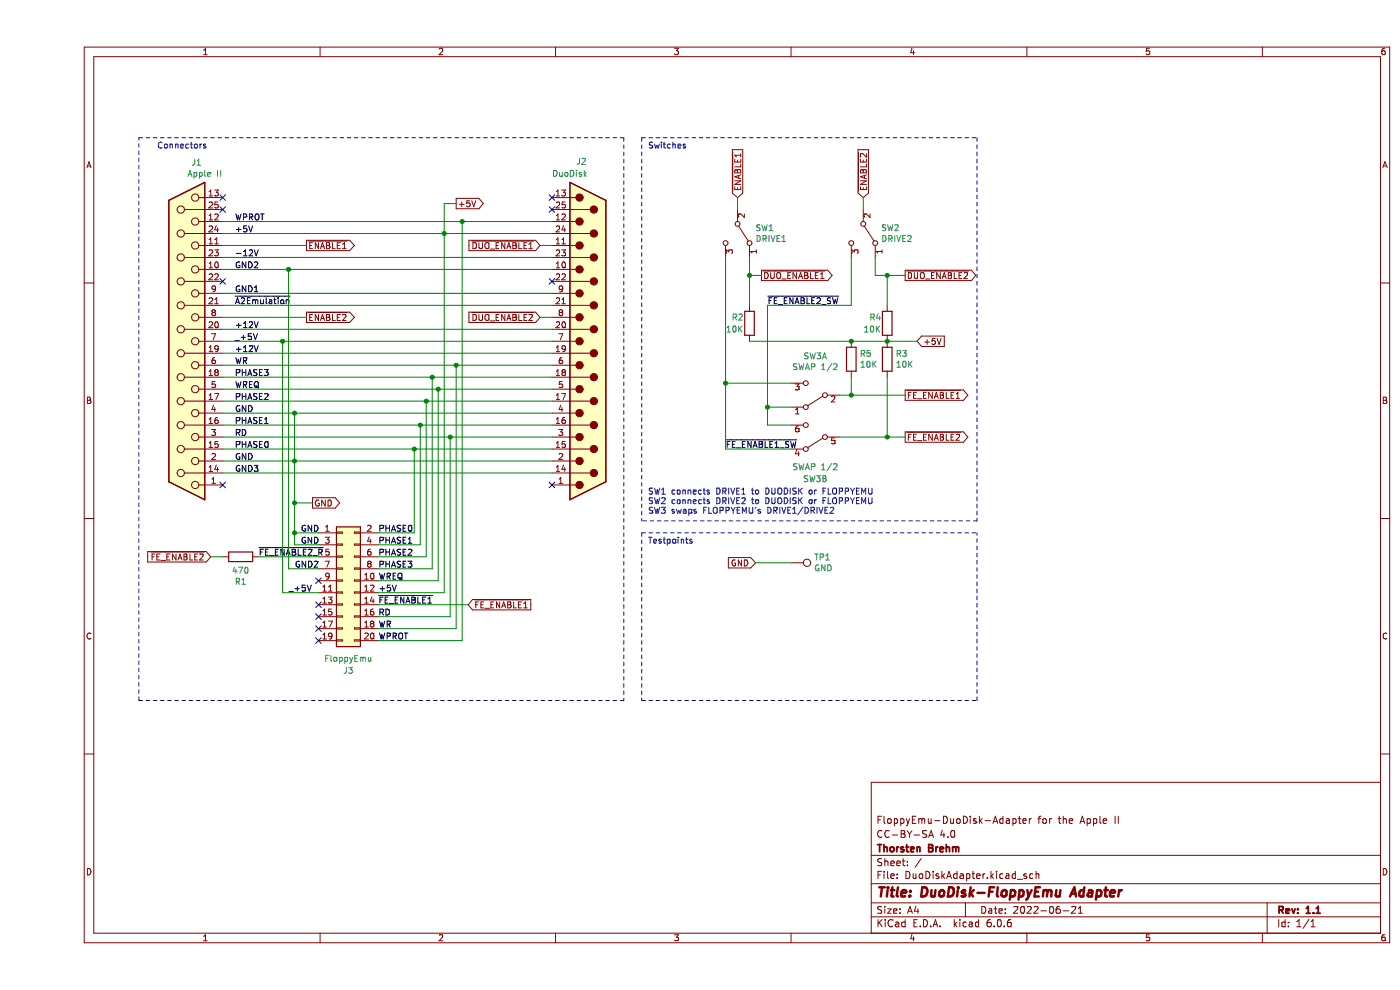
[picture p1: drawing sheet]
EESchema Schematic File Version 4
EELAYER 30 0
EELAYER END
$Descr A4 11693 8268
encoding utf-8
Sheet 1 1
Title "DuoDisk-FloppyEmu Adapter"
Date "2022-06-21"
Rev "1.1"
Comp "Thorsten Brehm"
Comment1 "CC-BY-SA 4.0"
Comment2 "FloppyEmu-DuoDisk-Adapter for the Apple II"
Comment3 ""
Comment4 ""
$EndDescr
$Comp
L Connector:DB25_Female J1
U 1 1
P 1250 2850
F 0 "J1" H 1168 1358 50  0000 C CNN
F 1 "Apple II" H 1100 1450 50  0000 C CNN
F 2 "Connectors_DSUB:DSUB-25_Female_EdgeMount_Pitch2.77mm" H 1250 2850 50  0001 C CNN
F 3 " ~" H 1250 2850 50  0001 C CNN
	1    1250 2850
	-1   0    0    1   
$EndComp
$Comp
L Connector:DB25_Male J2
U 1 1
P 4600 2850
F 0 "J2" H 4500 4350 50  0000 L CNN
F 1 "DuoDisk" H 4300 4250 50  0000 L CNN
F 2 "Connectors_DSUB:DSUB-25_Male_EdgeMount_Pitch2.77mm" H 4600 2850 50  0001 C CNN
F 3 " ~" H 4600 2850 50  0001 C CNN
	1    4600 2850
	1    0    0    -1  
$EndComp
NoConn ~ 1550 4050
NoConn ~ 4300 4050
NoConn ~ 4300 1650
NoConn ~ 1550 1650
NoConn ~ 1550 2350
NoConn ~ 1550 1750
NoConn ~ 4300 1750
NoConn ~ 4300 2350
Text Label 1650 1850 0    50   ~ 0
WPROT
Text Label 1650 1950 0    50   ~ 0
+5V
Text Label 1650 2150 0    50   ~ 0
-12V
Text Label 1650 2250 0    50   ~ 0
GND2
Text Label 1650 2450 0    50   ~ 0
GND1
Text Label 1650 2750 0    50   ~ 0
+12V
Text Label 1650 2850 0    50   ~ 0
_+5V
Text Label 1650 2950 0    50   ~ 0
+12V
Text Label 1650 3050 0    50   ~ 0
WR
Text Label 1650 3150 0    50   ~ 0
PHASE3
Text Label 1650 3250 0    50   ~ 0
WREQ
Text Label 1650 3350 0    50   ~ 0
PHASE2
Text Label 1650 3450 0    50   ~ 0
GND
Text Label 1650 3550 0    50   ~ 0
PHASE1
Text Label 1650 3650 0    50   ~ 0
RD
Text Label 1650 3750 0    50   ~ 0
PHASE0
Text Label 1650 3850 0    50   ~ 0
GND
$Comp
L Connector_Generic:Conn_02x10_Odd_Even J3
U 1 1
P 2550 4850
F 0 "J3" H 2600 4100 50  0000 C CNN
F 1 "FloppyEmu" H 2600 4200 50  0000 C CNN
F 2 "ThorstensFootprints:Header_2x10_Shrouded_100mil" H 2550 4850 50  0001 C CNN
F 3 "~" H 2550 4850 50  0001 C CNN
	1    2550 4850
	1    0    0    -1  
$EndComp
Wire Wire Line
	2350 4550 2150 4550
Wire Wire Line
	2150 4550 2150 4450
Wire Wire Line
	2350 4750 2100 4750
Wire Wire Line
	2100 4750 2100 2250
NoConn ~ 2350 4850
NoConn ~ 2350 5050
NoConn ~ 2350 5150
NoConn ~ 2350 5250
NoConn ~ 2350 5350
Wire Wire Line
	2850 4450 3150 4450
Wire Wire Line
	3150 4450 3150 3750
Wire Wire Line
	2850 4550 3200 4550
Wire Wire Line
	3200 4550 3200 3550
Wire Wire Line
	2850 4650 3250 4650
Wire Wire Line
	3250 4650 3250 3350
Wire Wire Line
	2850 4750 3300 4750
Wire Wire Line
	2850 4850 3350 4850
Wire Wire Line
	3350 4850 3350 3250
Wire Wire Line
	2850 4950 3400 4950
Wire Wire Line
	3400 4950 3400 1950
Connection ~ 3400 1950
Wire Wire Line
	1550 2650 2250 2650
Wire Wire Line
	1550 2050 2250 2050
Wire Wire Line
	2850 5150 3450 5150
Wire Wire Line
	3450 5150 3450 3650
Wire Wire Line
	2850 5250 3500 5250
Wire Wire Line
	3500 5250 3500 3050
Wire Wire Line
	2850 5350 3550 5350
Wire Wire Line
	3550 5350 3550 1850
$Comp
L Device:R R1
U 1 1
P 1700 4650
F 0 "R1" V 1907 4650 50  0000 C CNN
F 1 "470" V 1816 4650 50  0000 C CNN
F 2 "Resistors_THT:R_Axial_DIN0207_L6.3mm_D2.5mm_P10.16mm_Horizontal" V 1630 4650 50  0001 C CNN
F 3 "~" H 1700 4650 50  0001 C CNN
	1    1700 4650
	0    1    1    0   
$EndComp
$Comp
L Switch:SW_SPDT SW1
U 1 1
P 5850 1950
F 0 "SW1" V 5804 2098 50  0000 L CNN
F 1 "DRIVE1" V 5895 2098 50  0000 L CNN
F 2 "ThorstensFootprints:KNX-1" H 5850 1950 50  0001 C CNN
F 3 "~" H 5850 1950 50  0001 C CNN
	1    5850 1950
	0    1    1    0   
$EndComp
$Comp
L Switch:SW_SPDT SW2
U 1 1
P 6900 1950
F 0 "SW2" V 6854 2098 50  0000 L CNN
F 1 "DRIVE2" V 6945 2098 50  0000 L CNN
F 2 "ThorstensFootprints:KNX-1" H 6900 1950 50  0001 C CNN
F 3 "~" H 6900 1950 50  0001 C CNN
	1    6900 1950
	0    1    1    0   
$EndComp
$Comp
L Device:R R2
U 1 1
P 5950 2700
F 0 "R2" H 6100 2650 50  0000 R CNN
F 1 "10K" H 6150 2750 50  0000 R CNN
F 2 "Resistors_THT:R_Axial_DIN0207_L6.3mm_D2.5mm_P10.16mm_Horizontal" V 5880 2700 50  0001 C CNN
F 3 "~" H 5950 2700 50  0001 C CNN
	1    5950 2700
	-1   0    0    1   
$EndComp
$Comp
L Device:R R3
U 1 1
P 7100 3000
F 0 "R3" H 7170 3046 50  0000 L CNN
F 1 "10K" H 7170 2955 50  0000 L CNN
F 2 "Resistors_THT:R_Axial_DIN0207_L6.3mm_D2.5mm_P10.16mm_Horizontal" V 7030 3000 50  0001 C CNN
F 3 "~" H 7100 3000 50  0001 C CNN
	1    7100 3000
	1    0    0    -1  
$EndComp
$Comp
L Device:R R4
U 1 1
P 7100 2700
F 0 "R4" H 6950 2750 50  0000 L CNN
F 1 "10K" H 6900 2650 50  0000 L CNN
F 2 "Resistors_THT:R_Axial_DIN0207_L6.3mm_D2.5mm_P10.16mm_Horizontal" V 7030 2700 50  0001 C CNN
F 3 "~" H 7100 2700 50  0001 C CNN
	1    7100 2700
	1    0    0    -1  
$EndComp
$Comp
L Device:R R5
U 1 1
P 6800 3000
F 0 "R5" H 6870 3046 50  0000 L CNN
F 1 "10K" H 6870 2955 50  0000 L CNN
F 2 "Resistors_THT:R_Axial_DIN0207_L6.3mm_D2.5mm_P10.16mm_Horizontal" V 6730 3000 50  0001 C CNN
F 3 "~" H 6800 3000 50  0001 C CNN
	1    6800 3000
	1    0    0    -1  
$EndComp
Text GLabel 2250 2050 2    50   Output ~ 0
~ENABLE1
Text GLabel 4200 2050 0    50   Input ~ 0
~DUO_ENABLE1
Wire Wire Line
	4300 2050 4200 2050
Text GLabel 2250 2650 2    50   Output ~ 0
~ENABLE2
Text GLabel 4200 2650 0    50   Input ~ 0
~DUO_ENABLE2
Wire Wire Line
	4200 2650 4300 2650
Text GLabel 1450 4650 0    50   Input ~ 0
~FE_ENABLE2
Text GLabel 3600 5050 2    50   Input ~ 0
~FE_ENABLE1
Wire Wire Line
	2850 5050 3600 5050
Text GLabel 3500 1700 2    50   Output ~ 0
+5V
Wire Wire Line
	3400 1700 3500 1700
Text GLabel 5850 1650 1    50   Input ~ 0
~ENABLE1
Text GLabel 6900 1650 1    50   Input ~ 0
~ENABLE2
Wire Wire Line
	5850 1750 5850 1650
Wire Wire Line
	6900 1650 6900 1750
Text GLabel 7350 2850 2    50   Input ~ 0
+5V
Connection ~ 6800 2850
Wire Wire Line
	7000 2150 7000 2300
Text GLabel 6050 2300 2    50   Output ~ 0
~DUO_ENABLE1
Text GLabel 7250 2300 2    50   Output ~ 0
~DUO_ENABLE2
Text GLabel 7250 3300 2    50   Output ~ 0
~FE_ENABLE1
Text GLabel 7250 3650 2    50   Output ~ 0
~FE_ENABLE2
$Comp
L Switch:SW_DPDT_x2 SW3
U 1 1
P 6500 3300
F 0 "SW3" H 6500 2975 50  0000 C CNN
F 1 "SWAP 1/2" H 6500 3066 50  0000 C CNN
F 2 "ThorstensFootprints:KNX-2" H 6500 3300 50  0001 C CNN
F 3 "~" H 6500 3300 50  0001 C CNN
	1    6500 3300
	-1   0    0    1   
$EndComp
$Comp
L Switch:SW_DPDT_x2 SW3
U 2 1
P 6500 3650
F 0 "SW3" H 6500 4000 50  0000 C CNN
F 1 "SWAP 1/2" H 6500 3900 50  0000 C CNN
F 2 "ThorstensFootprints:KNX-2" H 6500 3650 50  0001 C CNN
F 3 "~" H 6500 3650 50  0001 C CNN
	2    6500 3650
	-1   0    0    1   
$EndComp
Wire Wire Line
	6700 3300 6800 3300
Wire Wire Line
	7250 3650 7100 3650
Wire Wire Line
	6300 3200 5750 3200
Wire Wire Line
	6300 3400 6100 3400
Wire Wire Line
	5750 3200 5750 3750
Wire Wire Line
	5750 3750 6300 3750
Wire Notes Line
	7850 4350 5050 4350
Wire Notes Line
	5050 1150 7850 1150
Wire Notes Line
	4900 1150 4900 5850
Wire Notes Line
	850  5850 850  1150
Text Notes 5100 1250 0    50   ~ 0
Switches
Text Notes 1000 1250 0    50   ~ 0
Connectors
Text Label 2850 4450 0    50   ~ 0
PHASE0
Text Label 2850 4550 0    50   ~ 0
PHASE1
Text Label 2850 4650 0    50   ~ 0
PHASE2
Text Label 2850 4750 0    50   ~ 0
PHASE3
Text Label 2850 4850 0    50   ~ 0
WREQ
Text Label 2850 4950 0    50   ~ 0
+5V
Text Label 2850 5050 0    50   ~ 0
~FE_ENABLE1
Text Label 2850 5150 0    50   ~ 0
RD
Text Label 2850 5250 0    50   ~ 0
WR
Text Label 2850 5350 0    50   ~ 0
WPROT
Text Label 2200 4450 0    50   ~ 0
GND
Text Label 2200 4550 0    50   ~ 0
GND
Text Label 2150 4750 0    50   ~ 0
GND2
Text Notes 5100 4300 0    50   ~ 0
SW1 connects DRIVE1 to DUODISK or FLOPPYEMU\nSW2 connects DRIVE2 to DUODISK or FLOPPYEMU\nSW3 swaps FLOPPYEMU's DRIVE1/DRIVE2
Wire Notes Line
	5050 1150 5050 4350
Wire Notes Line
	7850 1150 7850 4350
Wire Wire Line
	6800 2850 7100 2850
Wire Wire Line
	6800 3150 6800 3300
Connection ~ 6800 3300
Wire Wire Line
	6800 3300 7250 3300
Connection ~ 7100 2850
Wire Wire Line
	7100 2850 7350 2850
Wire Wire Line
	7100 3150 7100 3650
Connection ~ 7100 3650
Wire Wire Line
	7100 3650 6700 3650
Wire Wire Line
	5950 2150 5950 2300
Wire Wire Line
	6800 2150 6800 2550
Wire Wire Line
	7100 2550 7100 2300
Wire Wire Line
	7000 2300 7100 2300
Connection ~ 7100 2300
Wire Wire Line
	7100 2300 7250 2300
Wire Wire Line
	6800 2550 6100 2550
Wire Wire Line
	6100 2550 6100 3400
Wire Wire Line
	6050 2300 5950 2300
Wire Wire Line
	5950 2850 6800 2850
Wire Wire Line
	5950 2550 5950 2300
Connection ~ 5950 2300
Wire Wire Line
	5750 2150 5750 3200
Connection ~ 5750 3200
Wire Wire Line
	6100 3550 6100 3400
Wire Wire Line
	6100 3550 6300 3550
Connection ~ 6100 3400
Text Label 5750 3750 0    50   ~ 0
~FE_ENABLE1_SW
Text Label 6100 2550 0    50   ~ 0
~FE_ENABLE2_SW
Text Label 1850 4650 0    50   ~ 0
~FE_ENABLE2_R
Wire Wire Line
	1550 4650 1450 4650
Connection ~ 2150 4450
Wire Wire Line
	2150 4450 2150 4200
Wire Wire Line
	2150 4450 2350 4450
Connection ~ 2150 3850
Wire Wire Line
	2150 3850 2150 3450
Text Label 1650 3950 0    50   ~ 0
GND3
Text Label 1650 2550 0    50   ~ 0
~A2Emulation
Connection ~ 2150 4200
Wire Wire Line
	2150 4200 2150 3850
Text GLabel 2300 4200 2    50   Output ~ 0
GND
Wire Wire Line
	2150 4200 2300 4200
Text GLabel 6000 4700 0    50   Input ~ 0
GND
$Comp
L Connector:TestPoint TP1
U 1 1
P 6300 4700
F 0 "TP1" V 6254 4888 50  0000 L CNN
F 1 "GND" V 6345 4888 50  0000 L CNN
F 2 "Measurement_Points:Measurement_Point_Round-TH_Small" H 6500 4700 50  0001 C CNN
F 3 "~" H 6500 4700 50  0001 C CNN
	1    6300 4700
	0    1    1    0   
$EndComp
Wire Wire Line
	6300 4700 6000 4700
Wire Notes Line
	5050 4450 7850 4450
Text Notes 5100 4550 0    50   ~ 0
Testpoints
Wire Wire Line
	1850 4650 2350 4650
Wire Wire Line
	1550 2250 2100 2250
Connection ~ 2100 2250
Wire Wire Line
	1550 3450 2150 3450
Connection ~ 2150 3450
Wire Wire Line
	1550 3850 2150 3850
Wire Wire Line
	1550 3050 3500 3050
Connection ~ 3500 3050
Wire Wire Line
	1550 3150 3300 3150
Connection ~ 3300 3150
Wire Wire Line
	1550 3250 3350 3250
Connection ~ 3350 3250
Wire Wire Line
	1550 3350 3250 3350
Connection ~ 3250 3350
Wire Wire Line
	1550 3550 3200 3550
Connection ~ 3200 3550
Wire Wire Line
	1550 3750 3150 3750
Connection ~ 3150 3750
Wire Wire Line
	3550 1850 4300 1850
Wire Wire Line
	3400 1950 4300 1950
Wire Wire Line
	1550 2150 4300 2150
Wire Wire Line
	2100 2250 4300 2250
Wire Wire Line
	1550 2450 4300 2450
Wire Wire Line
	1550 2550 4300 2550
Wire Wire Line
	1550 2750 4300 2750
Wire Wire Line
	1550 2850 2050 2850
Wire Wire Line
	1550 2950 4300 2950
Wire Wire Line
	3500 3050 4300 3050
Wire Wire Line
	3300 3150 4300 3150
Wire Wire Line
	3350 3250 4300 3250
Wire Wire Line
	3250 3350 4300 3350
Wire Wire Line
	2150 3450 4300 3450
Wire Wire Line
	3200 3550 4300 3550
Wire Wire Line
	3450 3650 4300 3650
Wire Wire Line
	3150 3750 4300 3750
Wire Wire Line
	2150 3850 4300 3850
Wire Wire Line
	1550 3950 4300 3950
Wire Wire Line
	1550 1950 3400 1950
Wire Notes Line
	850  5850 4900 5850
Wire Notes Line
	5050 5850 7850 5850
Wire Notes Line
	5050 4450 5050 5850
Wire Notes Line
	7850 5850 7850 4450
Connection ~ 3450 3650
Wire Wire Line
	3300 3150 3300 4750
Wire Wire Line
	1550 3650 3450 3650
Wire Wire Line
	1550 1850 3550 1850
Connection ~ 3550 1850
Wire Wire Line
	3400 1950 3400 1700
Wire Notes Line
	850  1150 4900 1150
Wire Wire Line
	2350 4950 2050 4950
Wire Wire Line
	2050 4950 2050 2850
Connection ~ 2050 2850
Wire Wire Line
	2050 2850 4300 2850
Text Label 2100 4950 0    50   ~ 0
_+5V
$EndSCHEMATC
